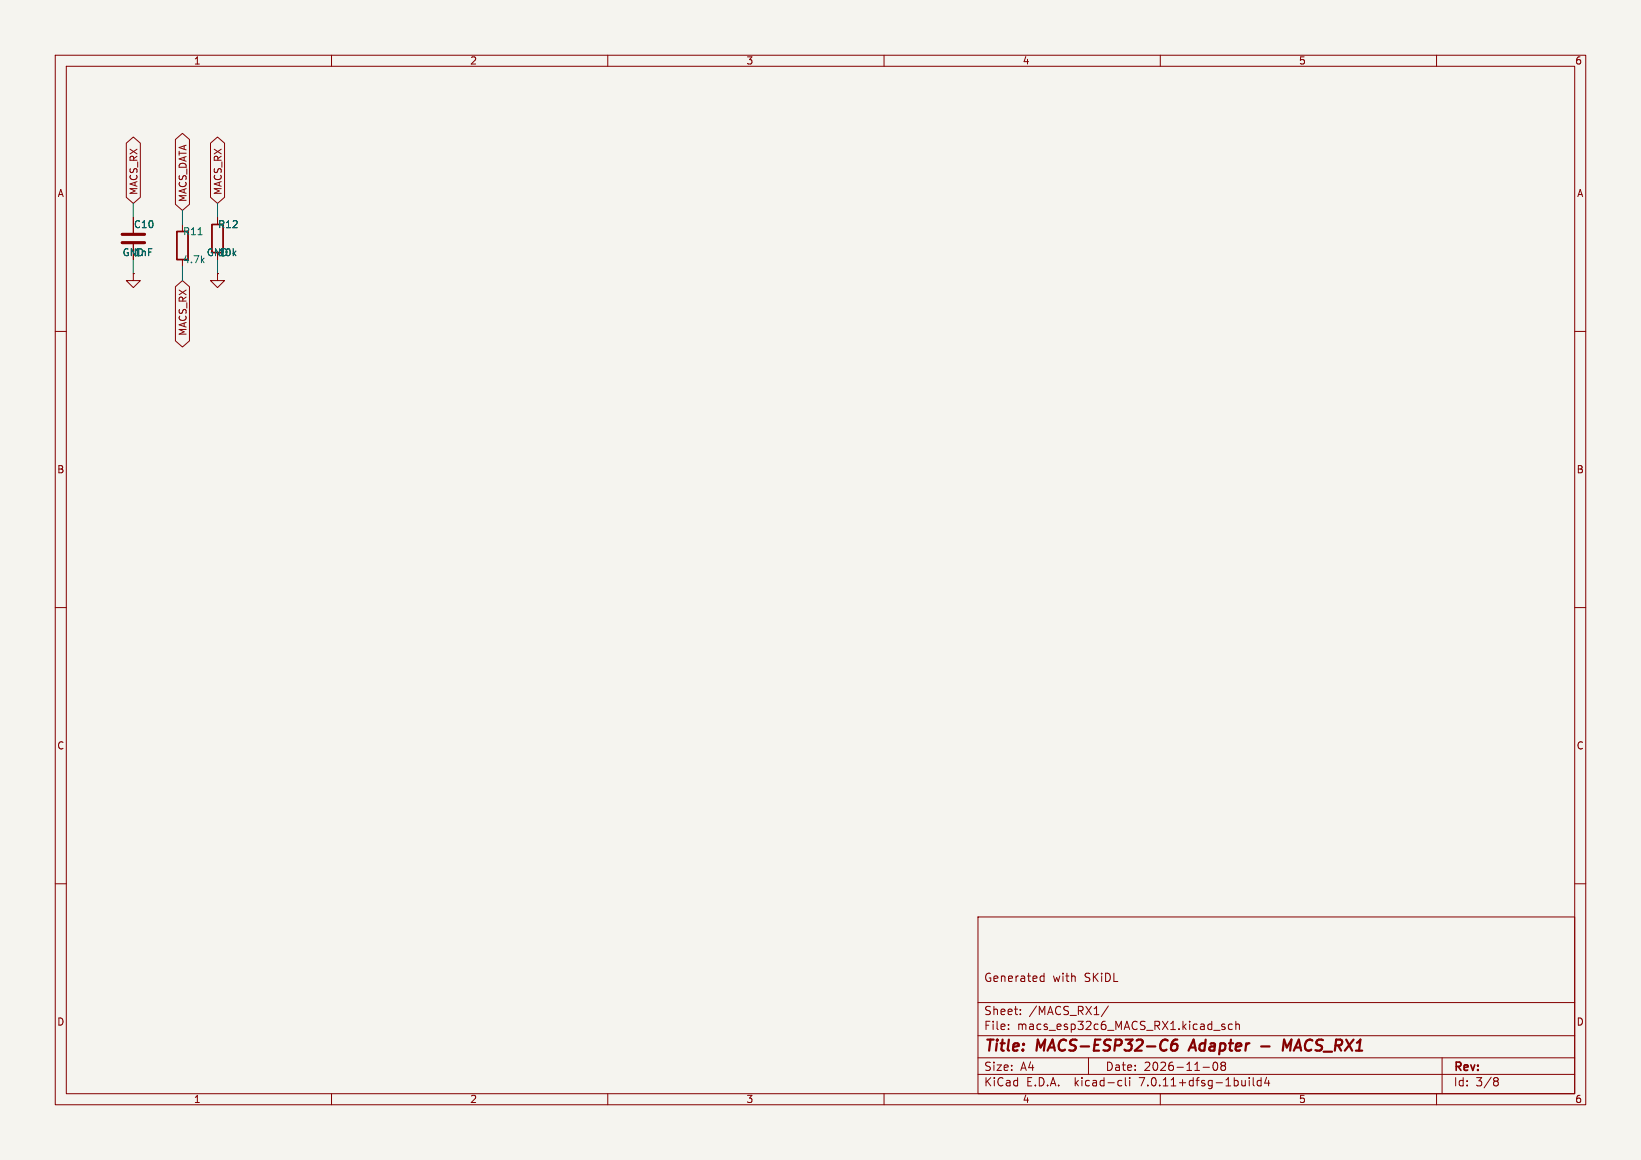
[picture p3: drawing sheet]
<svg xmlns="http://www.w3.org/2000/svg" width="297mm" height="210mm" viewBox="0 0 297 210" stroke-linecap="round" stroke-linejoin="round" font-family="sans-serif">
<path d="M0 0h297v210h-297z" fill="#f5f4ef" stroke="#f5f4ef" stroke-width=".18"/>
<g fill="none" stroke="#840000" stroke-width=".18">
<path d="M10 10h277v190h-277zM12 12h273v186h-273zM60 10v2M110 10v2M160 10v2M210 10v2M260 10v2M22.9 25.9l1.2-1.1 1.3 1.1v9.8l-1.3 1.1-1.2-1.1zM24.1 39.4v2.8M31.7 25.3l1.3-1.2 1.3 1.2v11.7l-1.3 1.1-1.3-1.1zM38.1 25.9l1.3-1.1 1.2 1.1v9.8l-1.2 1.1-1.3-1.1zM39.4 39.4v1.2"/>
<path d="M10 60h2M24.1 49.5v1.3h1.3l-1.3 1.3-1.2-1.3h1.2M24.1 49.5h.1M24.1 44.2v2.8M31.7 51.9l1.3-1.1 1.3 1.1v9.8l-1.3 1.1-1.3-1.1zM33 40.6v1.3M39.4 49.5v1.3h1.2l-1.2 1.3-1.3-1.3h1.3M39.4 49.5h.1M285 60h2M10 110h2M285 110h2M10 160h2"/>
<path d="M285 160h2M177 166h108v32h-108zM188.4 176.8h.6M188.4 177.6h.6M189 176.2v1.5M60 198v2M110 198v2M160 198v2M177 194.5h108M177 191.5h108M177 187.5h108M177 181.5h108"/>
<path d="M182.5 186.3v.1M182.5 185.5v.1M184.7 183.6v.1M184.7 182.8v.1M197 191.5v3M200.6 182.1l-1.3 2M202.6 195.6l.4 .1M203 196.5l-.4 .1M203.7 195.1v1.3l.2 .2M204.5 195.1v.1M204.5 195.6v1M210 198v2"/>
<path d="M217.7 193.2h1.2M219.7 192.4a.81 .81 0 0 0 .3 1.4l.2-.1 .2-.5-.2-.8M221 192.4v.3l.2 .2M221.2 192.9l-.2 .3v.3l.2 .3 .5-.1 .1-.2-.1-.4-.2-.2M221.2 192.9h.3M221.7 185.5l-.4-.1-.2 .2 .1 .2 .5 .2v.3h-.6M221.7 192.4l.1 .3-.3 .2M223 185.5l-.4-.1-.3 .3v.4l.2 .2h.5M223.7 185.5l.2-.1 .3 .1 .1 .9M223.7 184.9v1.5M226.1 195.1v.1M226.1 195.6v1"/>
<path d="M226.8 195.1v1.3l.2 .2M228.2 195.7l-.4-.1-.3 .3v.4l.2 .2h.5M228.2 195.1v1.5M229.2 195l-.3 1.1h.9M229.6 195.6v1M260 198v2M261 191.5v6.5M270.6 195.1h.3l.3 .3-.3 .3M270.6 195.7h.3M270.9 195.7l.2 .2 .1 .4-.3 .3h-.3"/>
</g>
<path d="M211 188.2l.3 .2M211.1 190l-.1 .1M213.1 188.2a.91 .91 0 0 0-1.1 .9l-.1 .7 .2 .3a.66 .66 0 0 0 1-.3v-.4l-.1-.3a.66 .66 0 0 0-1 .3M216 188.2l-.9 2M228.3 189.4h1.5M232.2 190.2l.2-2 .5 1.4 .8-1.4-.2 2" fill="none" stroke="#840000" stroke-width=".4"/>
<path d="M22.1 43.9h4.1M22.1 42.4h4.1" fill="none" stroke="#840000" stroke-width=".51"/>
<path d="M32 41.9h2v5.1h-2zM38.4 40.6h2v5.1h-2z" fill="none" stroke="#840000" stroke-width=".25"/>
<path d="M35.9 42.5h.7" fill="none" stroke="#006464" stroke-width=".18"/>
<path d="M24.1 36.8v2.6M33 38.1v2.5M39.4 36.8v2.6M24.1 47v2.5M33 48.3v2.5M39.4 47v2.5" fill="none" stroke="#009600" stroke-width=".18"/>
<g font-size="2.8" fill="#840000">
<text x="178" y="190.9">Title:</text>
<text x="187.7" y="190.9">MACS-ESP32-C6</text>
<text x="216.3" y="190.9">Adapter</text>
<text x="234.6" y="190.9">MACS_RX1</text>
</g>
<g font-size="2.1" fill="#840000">
<text x="178" y="178">Generated</text>
<text x="190.5" y="178">with</text>
<text x="196.3" y="178">SKiDL</text>
<text x="178" y="184">Sheet:</text>
<text x="186.2" y="184">/MACS_RX1/</text>
<text x="178" y="186.7">File:</text>
<text x="184.1" y="186.7">macs_esp32c6_MACS_RX1.kicad_sch</text>
<text x="178" y="196.9">KiCad</text>
<text x="178" y="194.1">Size:</text>
<text x="184.7" y="194.1">A4</text>
<text x="185.7" y="196.9">E.D.A.</text>
<text x="194.6" y="196.9">kicad-cli</text>
<text x="200" y="194.1">Date:</text>
<text x="206.5" y="196.9">7.0.11+dfsg-1build4</text>
<text x="207" y="194.1">2026-11-08</text>
<text x="263" y="194.3">Rev:</text>
<text x="263" y="196.9">Id:</text>
<text x="267.1" y="196.9">3/8</text>
</g>
<g font-size="1.8" fill="#840000">
<text x="35" y="11.9">1</text>
<text x="85" y="11.9">2</text>
<text x="135" y="11.9">3</text>
<text x="185" y="11.9">4</text>
<text x="235" y="11.9">5</text>
<text x="285" y="11.9">6</text>
<text x="10.3" y="35.9">A</text>
<text x="25.1" y="35.4" transform="rotate(-90 25.1 35.4)">MACS_RX</text>
<text x="40.3" y="35.4" transform="rotate(-90 40.3 35.4)">MACS_RX</text>
<text x="285.3" y="35.9">A</text>
<text x="34" y="36.7" transform="rotate(-90 34 36.7)">MACS_DATA</text>
<text x="34" y="60.9" transform="rotate(-90 34 60.9)">MACS_RX</text>
<text x="10.3" y="85.9">B</text>
<text x="285.3" y="85.9">B</text>
<text x="10.3" y="135.9">C</text>
<text x="285.3" y="135.9">C</text>
<text x="10.3" y="185.9">D</text>
<text x="285.3" y="185.9">D</text>
<text x="35" y="199.9">1</text>
<text x="85" y="199.9">2</text>
<text x="135" y="199.9">3</text>
<text x="185" y="199.9">4</text>
<text x="235" y="199.9">5</text>
<text x="285" y="199.9">6</text>
</g>
<g font-size="1.8" fill="#006464">
<text x="24.1" y="41.5">C10</text>
<text x="39.4" y="41.5">R12</text>
<text x="22.1" y="46.6">GND</text>
<text x="24.1" y="46.6">1nF</text>
<text x="33" y="47.9">4.7k</text>
<text x="33" y="42.8">R11</text>
<text x="37.3" y="46.6">GND</text>
<text x="39.4" y="46.6">10k</text>
</g>
</svg>
